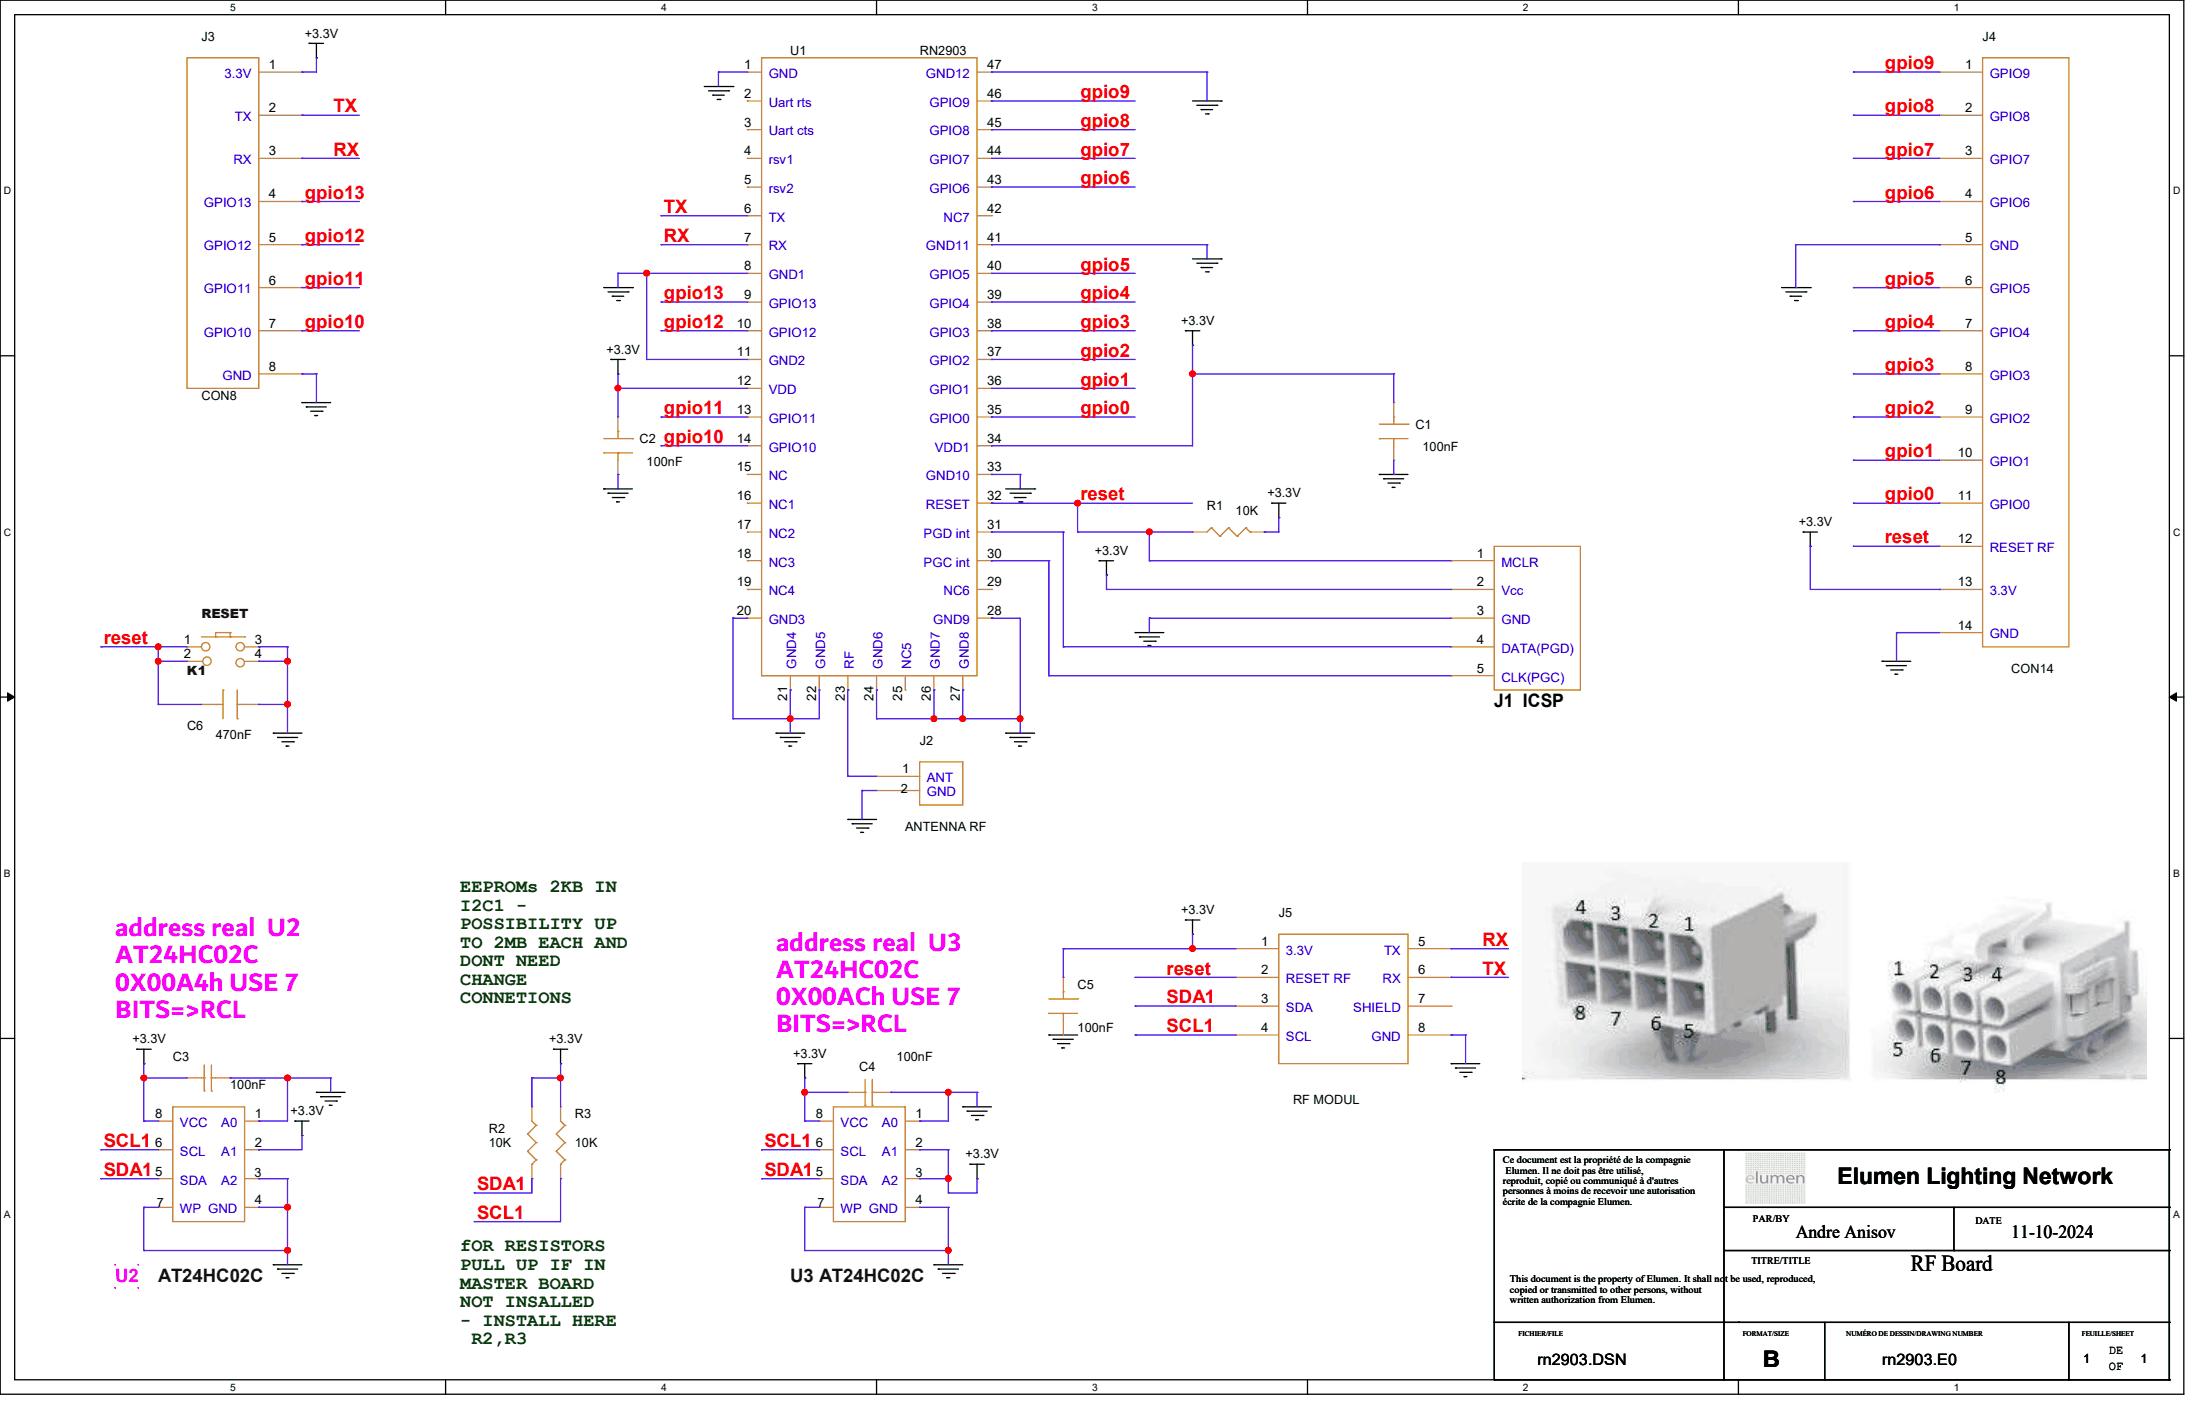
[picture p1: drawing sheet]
# OrCAD Capture schematic RN2903.DSN
size B

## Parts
C1  100nF  [0805]
C2  100nF  [0805]
C3  100nF  [0805]
C4  100nF  [0805]
C5  100nF  [0805]
C6  470nF  [0805]
J1  ICSP  [MOLEX_SL_5P]
J2  ANTENNA RF  [MOLEX_SL_2PC]
J3  CON8  [MOLEX_SL_8P]
J4  CON14  [MOLEX_SL_14P]
J5  RF MODUL  [CON8_2X4_P163_RAMNL_TYC]
R1  10K  [0805]
R2  10K  [0805]
R3  10K  [0805]
RESET  K1  [SWITCH-FSM]
U1  RN2903  [RN2903]
U2  AT24HC02C  [SO8]
U3  AT24HC02C  [SO8]

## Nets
+3.3V: C1.2 C2.2 C3.1 C4.1 C5.2 J1.2(Vcc) J3.1(3.3V) J4.13(3.3V) J5.1(3.3V) R1.2 R2.1 R3.1 U1.12(VDD) U1.34(VDD1) U2.2(A1) U2.8(VCC) U3.2(A1) U3.3(A2) U3.8(VCC)
GND: C1.1 C2.1 C3.2 C4.2 C5.1 C6.1 J1.3(GND) J2.2(GND) J3.8(GND) J4.5(GND) J4.14(GND) J5.8(GND) RESET.3 RESET.4 U1.1(GND) U1.8(GND1) U1.11(GND2) U1.20(GND3) U1.21(GND4) U1.22(GND5) U1.24(GND6) U1.26(GND7) U1.27(GND8) U1.28(GND9) U1.33(GND10) U1.41(GND11) U1.47(GND12) U2.1(A0) U2.3(A2) U2.4(GND) U2.7(WP) U3.1(A0) U3.4(GND) U3.7(WP)
gpio0: J4.11(GPIO0) U1.35(GPIO0)
gpio1: J4.10(GPIO1) U1.36(GPIO1)
gpio2: J4.9(GPIO2) U1.37(GPIO2)
gpio3: J4.8(GPIO3) U1.38(GPIO3)
gpio4: J4.7(GPIO4) U1.39(GPIO4)
gpio5: J4.6(GPIO5) U1.40(GPIO5)
gpio6: J4.4(GPIO6) U1.43(GPIO6)
gpio7: J4.3(GPIO7) U1.44(GPIO7)
gpio8: J4.2(GPIO8) U1.45(GPIO8)
gpio9: J4.1(GPIO9) U1.46(GPIO9)
gpio10: J3.7(GPIO10) U1.14(GPIO10)
gpio11: J3.6(GPIO11) U1.13(GPIO11)
gpio12: J3.5(GPIO12) U1.10(GPIO12)
gpio13: J3.4(GPIO13) U1.9(GPIO13)
reset: C6.2 J1.1(MCLR) J4.12(RESET_RF) J5.2(RESET_RF) R1.1 RESET.1 RESET.2 U1.32(RESET)
RX: J3.3(RX) J5.5(TX) U1.7(RX)
SCL1: J5.4(SCL) R3.2 U2.6(SCL) U3.6(SCL)
SDA1: J5.3(SDA) R2.2 U2.5(SDA) U3.5(SDA)
TX: J3.2(TX) J5.6(RX) U1.6(TX)
N16776995: J1.4(DATA(PGD)) U1.31(PGD_int)
N16777007: J1.5(CLK(PGC)) U1.30(PGC_int)
N16783586: J2.1(ANT) U1.23(RF)

Not connected (* = marked no-connect by the designer): J5 7(SHIELD); U1 2(Uart_rts) 3(Uart_cts) 4(rsv1) 5(rsv2) 15(NC) 16(NC1) 17(NC2) 18(NC3) 19(NC4) 25(NC5) 29(NC6) 42(NC7)

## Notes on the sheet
- EEPROMs 2KB IN
  I2C1 -
  POSSIBILITY UP
  TO 2MB EACH AND
  DONT NEED
  CHANGE
  CONNETIONS
- address real
  U2
  AT24HC02C
  0X00A4h USE
  7 BITS=>RCL
- address real
  U3
  AT24HC02C
  0X00ACh USE
  7 BITS=>RCL
- fOR RESISTORS
  PULL UP IF IN
  MASTER BOARD
  NOT INSALLED
  - INSTALL HERE
   R2,R3
